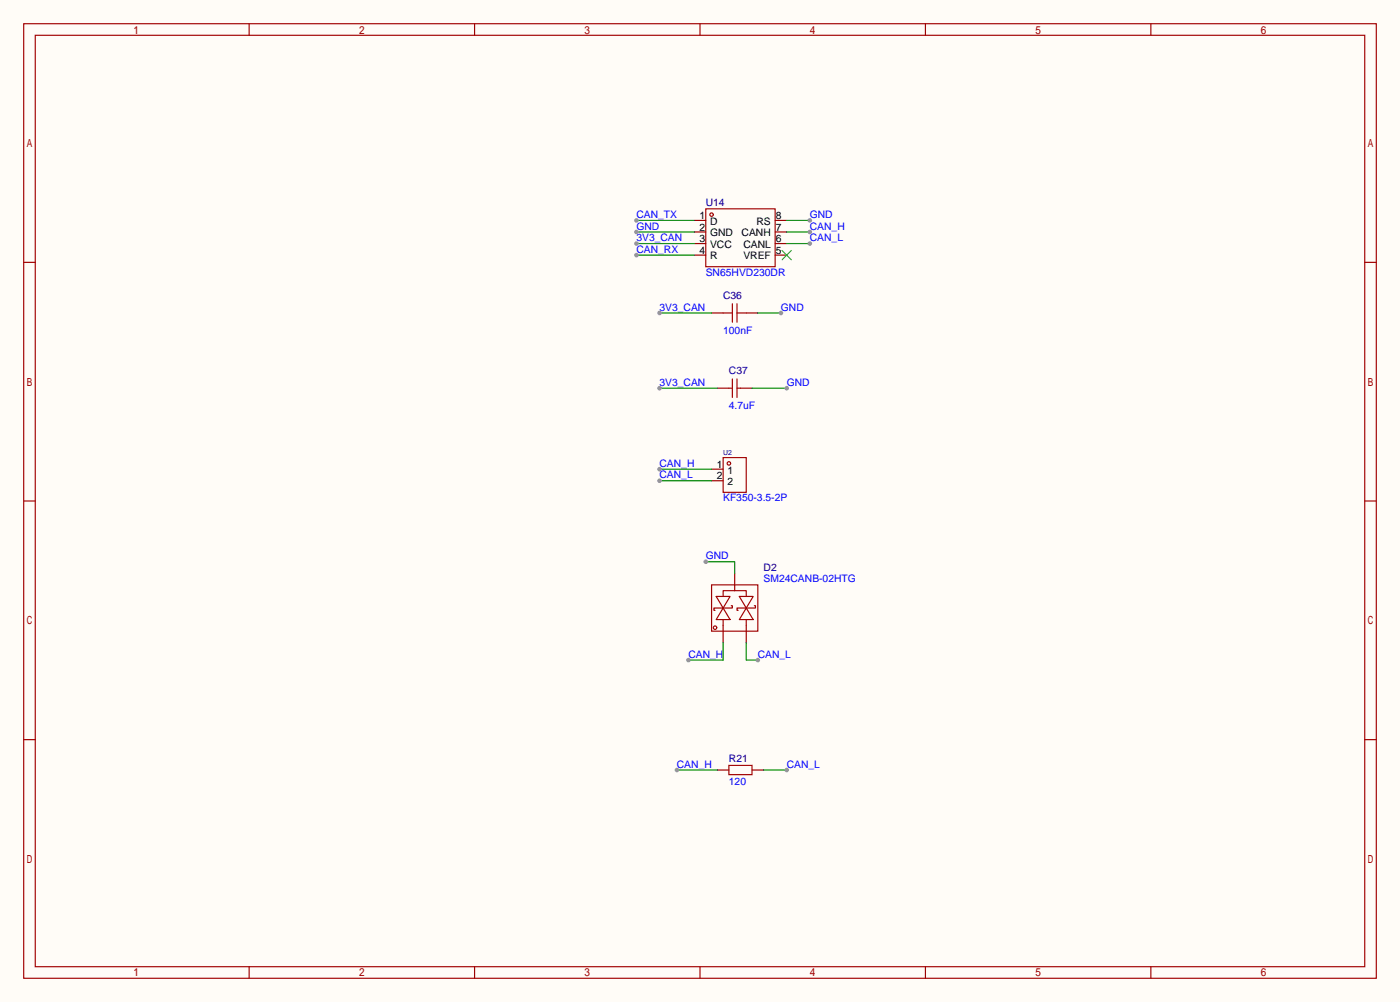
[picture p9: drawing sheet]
<svg xmlns="http://www.w3.org/2000/svg" width="308mm" height="220mm" viewBox="0 0 308 220" stroke-linecap="round" stroke-linejoin="round" font-family="sans-serif">
<path d="M0 0h307.6v220h-307.6z" fill="#fffcf7"/>
<g fill="none" stroke="#a10000" stroke-width=".25">
<path d="M5.2 5.2h297.2v209.6h-297.2zM7.7 7.7h292.1v204.5h-292.1zM54.7 5.2v2.5M104.3 5.2v2.5M153.8 5.2v2.5M203.3 5.2v2.5M252.9 5.2v2.5M5.2 57.6h2.5M155.1 45.8h15.2v12.7h-15.2zM299.8 57.6h2.6M5.2 110h2.5M299.8 110h2.6"/>
<path d="M5.2 162.4h2.5M299.8 162.4h2.6M54.7 212.2v2.6M104.3 212.2v2.6M153.8 212.2v2.6M203.3 212.2v2.6M252.9 212.2v2.6"/>
<circle cx="156.3" cy="47.1" r=".38"/>
</g>
<path d="M152.5 48.4h2.6M152.5 50.9h2.6M152.5 53.5h2.6M152.5 56h2.6M170.3 48.4h2.5M170.3 50.9h2.5M170.3 53.5h2.5M170.3 56h2.5" fill="none" stroke="#870000" stroke-width=".25"/>
<path d="M171.8 55l2.1 2M173.9 55l-2.1 2" fill="none" stroke="#3c3" stroke-width=".25"/>
<path d="M139.8 53.5h12.7" fill="none" stroke="#008700" stroke-width=".25"/>
<circle cx="139.8" cy="53.5" r=".51" fill="#999"/>
<path d="M139.8 50.9h12.7" fill="none" stroke="#008700" stroke-width=".25"/>
<circle cx="139.8" cy="50.9" r=".51" fill="#999"/>
<path d="M158.9 68.7h2M160.9 66.7v4M161.9 68.7h2.1M161.9 66.7v4" fill="none" stroke="#a10000" stroke-width=".25"/>
<path d="M156.3 68.7h2.6M164 68.7h2.5" fill="none" stroke="#870000" stroke-width=".25"/>
<path d="M144.9 68.7h11.4" fill="none" stroke="#008700" stroke-width=".25"/>
<circle cx="144.9" cy="68.7" r=".51" fill="#999"/>
<path d="M166.5 68.7h5.1" fill="none" stroke="#008700" stroke-width=".25"/>
<circle cx="171.6" cy="68.7" r=".51" fill="#999"/>
<path d="M160.1 85.2h.8M160.9 83.2v4M161.9 83.2v4M161.9 85.2h.8" fill="none" stroke="#a10000" stroke-width=".25"/>
<path d="M157.6 85.2h2.5M162.7 85.2h2.5" fill="none" stroke="#870000" stroke-width=".25"/>
<path d="M144.9 85.2h12.7" fill="none" stroke="#008700" stroke-width=".25"/>
<circle cx="144.9" cy="85.2" r=".51" fill="#999"/>
<path d="M165.2 85.2h7.6" fill="none" stroke="#008700" stroke-width=".25"/>
<circle cx="172.8" cy="85.2" r=".51" fill="#999"/>
<path d="M139.8 48.4h12.7" fill="none" stroke="#008700" stroke-width=".25"/>
<circle cx="139.8" cy="48.4" r=".51" fill="#999"/>
<path d="M139.8 56h12.7" fill="none" stroke="#008700" stroke-width=".25"/>
<circle cx="139.8" cy="56" r=".51" fill="#999"/>
<path d="M172.8 50.9h5.1" fill="none" stroke="#008700" stroke-width=".25"/>
<circle cx="177.9" cy="50.9" r=".51" fill="#999"/>
<path d="M172.8 53.5h5.1" fill="none" stroke="#008700" stroke-width=".25"/>
<circle cx="177.9" cy="53.5" r=".51" fill="#999"/>
<path d="M172.8 48.4h5.1" fill="none" stroke="#008700" stroke-width=".25"/>
<circle cx="177.9" cy="48.4" r=".51" fill="#999"/>
<g fill="none" stroke="#a10000" stroke-width=".25">
<path d="M158.9 100.5h5.1v7.6h-5.1z"/>
<circle cx="160.1" cy="101.7" r=".38"/>
</g>
<path d="M156.3 103h2.6M156.3 105.5h2.6" fill="none" stroke="#870000" stroke-width=".25"/>
<path d="M144.9 103h11.4" fill="none" stroke="#008700" stroke-width=".25"/>
<circle cx="144.9" cy="103" r=".51" fill="#999"/>
<path d="M144.9 105.5h11.4" fill="none" stroke="#008700" stroke-width=".25"/>
<circle cx="144.9" cy="105.5" r=".51" fill="#999"/>
<g fill="none" stroke="#a10000" stroke-width=".25">
<path d="M156.3 128.4h10.2v10.2h-10.2zM157.4 130.9h3l-1.5 2.6zM158.9 133.5l1.5 2.5h-3zM158.9 130.9v-1.2h5.1v1.2M158.9 136v1.3M160.7 133h.2v.5h-4.1v.5h.3M162.4 130.9h3.1l-1.5 2.6zM164 133.5l1.5 2.5h-3.1zM164 136v1.3M165.7 133h.3v.5h-4.1v.5h.3"/>
<circle cx="157.1" cy="137.8" r=".38"/>
</g>
<path d="M158.9 137.3v3.8M161.4 125.9v3.8M164 137.3v3.8" fill="none" stroke="#870000" stroke-width=".25"/>
<path d="M158.9 141.1v3.8h-7.6" fill="none" stroke="#008700" stroke-width=".25"/>
<circle cx="151.3" cy="144.9" r=".51" fill="#999"/>
<path d="M164 141.1v3.8h2.5" fill="none" stroke="#008700" stroke-width=".25"/>
<circle cx="166.5" cy="144.9" r=".51" fill="#999"/>
<path d="M155.1 123.3h6.3v2.6" fill="none" stroke="#008700" stroke-width=".25"/>
<circle cx="155.1" cy="123.3" r=".51" fill="#999"/>
<path d="M157.6 169h2.5M165.2 169h2.6" fill="none" stroke="#870000" stroke-width=".25"/>
<path d="M160.1 168h5.1v2.1h-5.1z" fill="none" stroke="#a10000" stroke-width=".25"/>
<path d="M148.7 169h8.9" fill="none" stroke="#008700" stroke-width=".25"/>
<circle cx="148.7" cy="169" r=".51" fill="#999"/>
<path d="M167.8 169h5" fill="none" stroke="#008700" stroke-width=".25"/>
<circle cx="172.8" cy="169" r=".51" fill="#999"/>
<g font-size="2.3" fill="#00f">
<text x="139.8" y="47.8">CAN_TX</text>
<text x="177.9" y="47.8">GND</text>
<text x="139.8" y="52.9">3V3_CAN</text>
<text x="139.8" y="50.4">GND</text>
<text x="177.9" y="50.4">CAN_H</text>
<text x="177.9" y="52.9">CAN_L</text>
<text x="139.8" y="55.5">CAN_RX</text>
<text x="155.1" y="60.5">SN65HVD230DR</text>
<text x="144.9" y="68.2">3V3_CAN</text>
<text x="171.6" y="68.2">GND</text>
<text x="158.9" y="73.2">100nF</text>
<text x="144.9" y="84.7">3V3_CAN</text>
<text x="160.1" y="89.8">4.7uF</text>
<text x="172.8" y="84.7">GND</text>
<text x="144.9" y="102.5">CAN_H</text>
<text x="144.9" y="105">CAN_L</text>
<text x="158.9" y="110.1">KF350-3.5-2P</text>
<text x="155.1" y="122.8">GND</text>
<text x="167.8" y="127.9">SM24CANB-02HTG</text>
<text x="151.3" y="144.4">CAN_H</text>
<text x="166.5" y="144.4">CAN_L</text>
<text x="148.7" y="168.5">CAN_H</text>
<text x="160.1" y="172.3">120</text>
<text x="172.8" y="168.5">CAN_L</text>
</g>
<g font-size="2.3" fill="#000080">
<text x="155.1" y="45.3">U14</text>
<text x="158.9" y="65.6">C36</text>
<text x="160.1" y="82.1">C37</text>
<text x="167.8" y="125.3">D2</text>
<text x="160.1" y="167.2">R21</text>
</g>
<g font-size="2.3">
<text x="153.7" y="48.1">1</text>
<text x="153.7" y="50.6">2</text>
<text x="153.7" y="53.2">3</text>
<text x="156" y="49.3">D</text>
<text x="156" y="51.9">GND</text>
<text x="162.9" y="51.9">CANH</text>
<text x="166.2" y="49.3">RS</text>
<text x="170.4" y="53.2">6</text>
<text x="170.4" y="50.6">7</text>
<text x="170.4" y="48.1">8</text>
<text x="153.7" y="55.7">4</text>
<text x="156" y="54.4">VCC</text>
<text x="156" y="57">R</text>
<text x="163.3" y="57">VREF</text>
<text x="163.3" y="54.4">CANL</text>
<text x="170.4" y="55.7">5</text>
<text x="157.5" y="102.7">1</text>
<text x="157.5" y="105.2">2</text>
<text x="159.8" y="104">1</text>
<text x="159.8" y="106.5">2</text>
</g>
<text font-size="1.5" fill="#000080" x="158.9" y="99.9">U2</text>
</svg>
